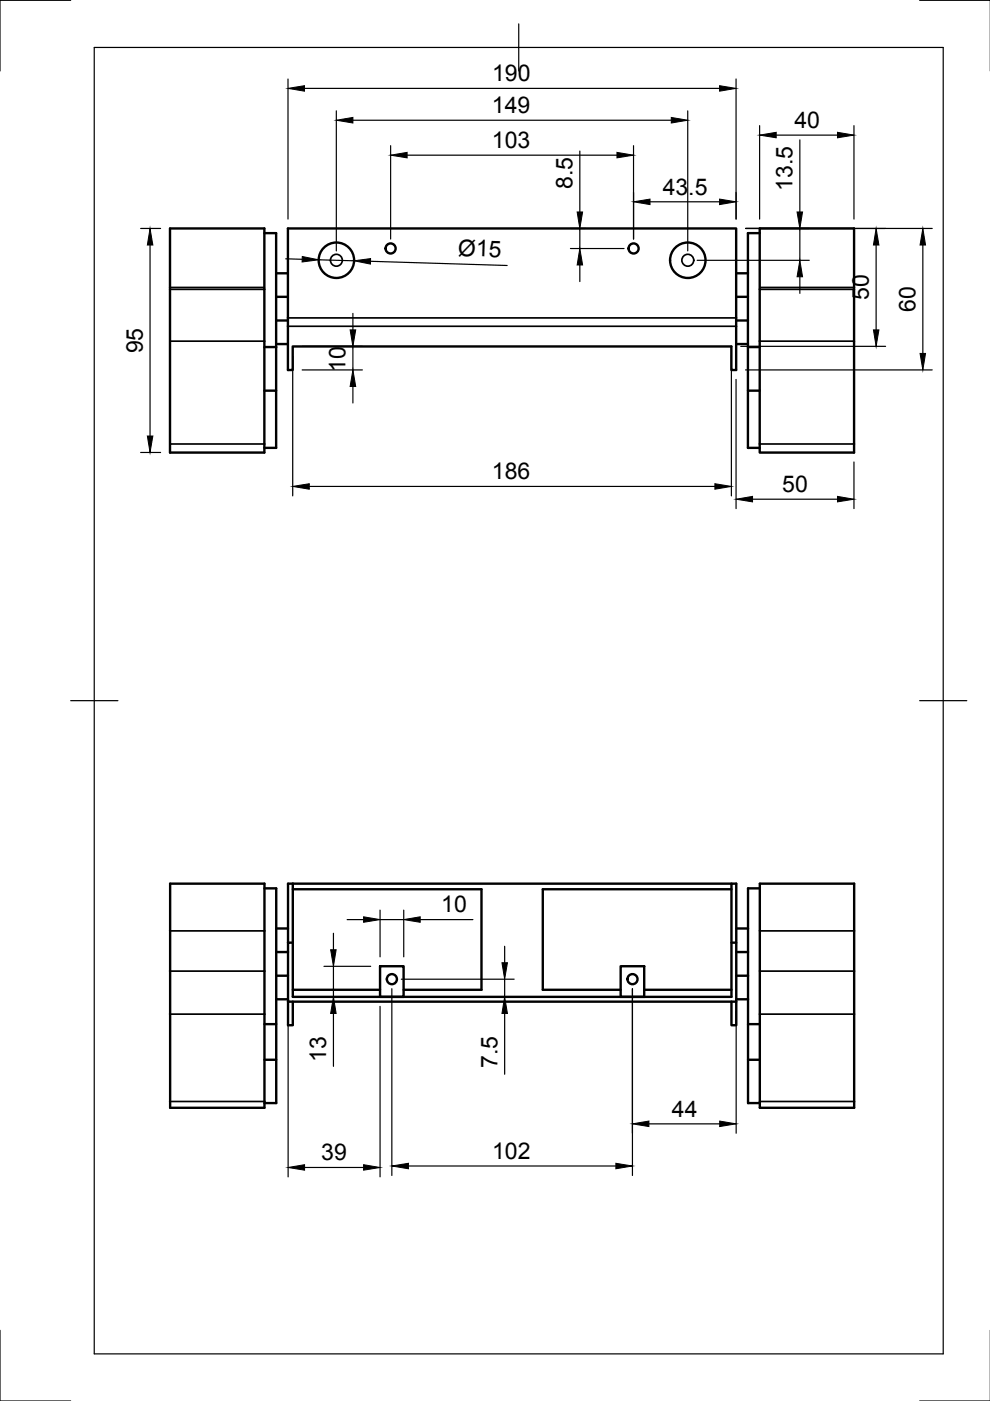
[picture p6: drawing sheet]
<svg xmlns="http://www.w3.org/2000/svg" width="210mm" height="297mm" viewBox="0 0 210 297" stroke-linecap="round" stroke-linejoin="round" font-family="sans-serif">
<!-- layer: Visible -->
<g fill="none" stroke="#000" stroke-width=".51">
<path d="M36 48.4h20v47.6h-20zM56 49.4h2.5v24.2M58.5 57.9h2.5M61 48.4h95.1v30.1h-1v-5h-93v5h-1.1zM156.1 57.9h2.5M161.1 49.4h-2.5v45.6h2.5M161.1 48.4h20v47.6h-20zM56 73.6h2.5M58.5 73.6v21.4h-2.5M58.5 62.9h2.5M58.5 72.9h2.5M58.5 68h2.5"/>
<path d="M156.1 62.9h2.5M156.1 72.9h2.5M156.1 68h2.5M158.6 73.6h2.5M56 82.8h2.5M158.6 82.8h2.5M36.1 187.4h20v47.5h-20zM56.1 188.3h2.5v45.6h-2.5M58.6 196.9h2.5M62.1 188.5h40v21.4h-16.5M62.1 199.9h-1v12.5h95v-12.5M62.1 187.4v24h93v-24h1v12.5h-1"/>
<path d="M155.1 188.5h-40v21.4h16.5M155.1 187.4h-94v12.5M156.1 196.9h2.5M161.1 188.3h-2.5v45.6h2.5M161.1 187.4h20v47.5h-20zM56.1 217.1h2.5M58.6 201.9h2.5M58.6 206.9h2.5M58.6 211.9h2.5M61.1 212.4v5h1v-5M62.1 209.9h18.5M80.6 204.9h5v6.5h-5z"/>
<path d="M131.6 204.9h5v6.5h-5zM136.6 209.9h18.5M155.1 212.4v5h1v-5M156.1 201.9h2.5M156.1 206.9h2.5M156.1 211.9h2.5M158.6 217.1h2.5M56.1 224.7h2.5M158.6 224.7h2.5"/>
<circle cx="71.3" cy="55.2" r="3.8"/>
<circle cx="82.8" cy="52.7" r="1.07"/>
<circle cx="134.3" cy="52.7" r="1.07"/>
<circle cx="145.8" cy="55.2" r="3.8"/>
<circle cx="83.1" cy="207.6" r="1.07"/>
<circle cx="134.1" cy="207.6" r="1.07"/>
</g>
<!-- layer: Visible Narrow -->
<g fill="none" stroke="#000" stroke-width=".36">
<path d="M36 60.9h20M36 61.3h20M36 72.3h20M61 67.4h95.1M61 69.2h95.1M161.1 60.9h20M161.1 61.3h20M161.1 72.3h20M36 94.1h20M161.1 94.1h20M36.1 197.4h20M161.1 197.4h20"/>
<path d="M36.1 205.9h20M36.1 215h20M161.1 205.9h20M161.1 215h20M36.1 233.5h20M161.1 233.5h20"/>
<circle cx="71.3" cy="55.2" r="1.26"/>
<circle cx="145.8" cy="55.2" r="1.26"/>
</g>
<!-- layer: Border -->
<path d="M15 .1h-15v15M20 10.1h180v276.9h-180zM110 5.1v10M195 .1h15M15 148.6h10M195 148.6h10M0 282.1v14.9h15M195 297h15" fill="none" stroke="#000" stroke-width=".25"/>
<!-- layer: Dimensions -->
<g fill="none" stroke="#000" stroke-width=".25">
<path d="M61.1 16.7v29.7M64.6 18.7h88M156.1 16.7v29.7M71.3 23.5v29.7M74.8 25.5h67.5M82.8 30.9v19.8M86.3 32.9h44.5M122.9 32v12.9M134.3 30.9v19.8M145.8 23.5v29.7M161.1 26.6v19.8M164.6 28.6h13"/>
<path d="M169.6 29.7v15.2M181.1 26.6v19.8M29.8 48.4h4.3M31.8 52v40.4M60.6 54.9l3.5 .1M67.6 55.1l7.5 .2M78.6 55.4l28.9 .9M120.9 48.4h3.2M120.9 52.7h11.4M122.9 48.4v4.3M122.9 56.2v3.5M137.8 42.8h14.8"/>
<path d="M147.8 55.2h23.8M158.1 48.4h39.6M169.6 48.4v6.8M169.6 58.7v3.5M185.8 52v17.9M195.7 52v22.9M62.1 75.4v29.7M64.1 78.4h12.7M64.1 73.4h12.7M74.8 66.4v3.5M74.8 73.4v5M155.1 75.4v29.7"/>
<path d="M157.1 73.4h30.7M158.1 78.4h39.6M29.8 95.9h4.3M74.8 81.9v3.5M156.1 80.4v27.4M181.1 97.9v9.9M65.6 103.1h86M159.6 105.8h18M70.7 197.9v3.5M73.6 195h3.5M80.6 193v9.9M80.6 195h5"/>
<path d="M85.6 193v9.9M89.1 195h11.2M61.1 214.4v35.1M68.7 204.9h9.9M68.7 211.4h9.9M70.7 204.9v6.5M70.7 214.9v11.2M80.6 213.4v36.1M83.1 209.6v39.6M85.1 207.6h23.9M105 211.4h.2M107 200.6v3.5"/>
<path d="M107 207.6v3.8M107 214.9v12.9M134.1 209.6v39.6M156.1 214.4v25.9M137.6 238.3h15M64.6 247.5h12.5M86.6 247.2h44"/>
</g>
<g fill="#000" stroke="#000" stroke-width=".21">
<path d="M61.1 18.7l3.5-.5v1.1zM152.6 18.2l3.5 .5-3.5 .6zM71.3 25.5l3.5-.6v1.2zM82.8 32.9l3.5-.6v1.2zM130.8 32.3l3.5 .6-3.5 .6zM142.3 24.9l3.5 .6-3.5 .6zM161.1 28.6l3.5-.5v1.1zM177.6 28.1l3.5 .5-3.5 .6zM31.8 48.4l.6 3.6h-1.2zM64.1 54.4l3.5 .7-3.5 .4zM75.1 55.3l3.5-.5-.1 1.2zM122.9 52.7l.6 3.5h-1.1z"/>
<path d="M122.4 44.9h1.1l-.6 3.5zM134.3 42.8l3.5-.6v1.2zM152.6 42.2l3.5 .6-3.5 .6zM169.6 55.2l.6 3.5h-1.2zM169 44.9h1.2l-.6 3.5zM185.8 48.4l.6 3.6h-1.2zM195.7 48.4l.5 3.6h-1.1zM74.2 69.9h1.2l-.6 3.5zM185.2 69.9h1.2l-.6 3.5zM195.1 74.9h1.1l-.5 3.5zM31.2 92.4h1.2l-.6 3.5zM74.8 78.4l.6 3.5h-1.2z"/>
<path d="M62.1 103.1l3.5-.5v1.1zM151.6 102.6l3.5 .5-3.5 .6zM156.1 105.8l3.5-.6v1.2zM177.6 105.2l3.5 .6-3.5 .6zM77.1 194.4l3.5 .6-3.5 .5zM85.6 195l3.5-.6v1.1zM70.1 201.4h1.2l-.6 3.5zM70.7 211.4l.6 3.5h-1.2zM106.4 204.1h1.2l-.6 3.5zM107 211.4l.6 3.5h-1.2zM134.1 238.3l3.5-.6v1.2zM152.6 237.7l3.5 .6-3.5 .6z"/>
<path d="M61.1 247.5l3.5-.6v1.2zM77.1 246.9l3.5 .6-3.5 .6zM83.1 247.2l3.5-.6v1.2zM130.6 246.6l3.5 .6-3.5 .6z"/>
</g>
<g font-size="4.9">
<text x="104.3" y="17.2">190</text>
<text x="104.3" y="23.9">149</text>
<text x="168.4" y="27.1">40</text>
<text x="104.3" y="31.4">103</text>
<text x="121.4" y="40.1" transform="rotate(-90 121.4 40.1)">8.5</text>
<text x="140.5" y="41.2">43.5</text>
<text x="168" y="40.5" transform="rotate(-90 168 40.5)">13.5</text>
<text x="97.1" y="54.2" transform="rotate(2 97.1 54.2)">Ø15</text>
<text x="184.2" y="63.6" transform="rotate(-90 184.2 63.6)">50</text>
<text x="194.1" y="66.1" transform="rotate(-90 194.1 66.1)">60</text>
<text x="30.3" y="74.9" transform="rotate(-90 30.3 74.9)">95</text>
<text x="73.3" y="78.8" transform="rotate(-90 73.3 78.8)">10</text>
<text x="104.3" y="101.6">186</text>
<text x="165.9" y="104.3">50</text>
<text x="93.6" y="193.4">10</text>
<text x="69.2" y="225.1" transform="rotate(-90 69.2 225.1)">13</text>
<text x="105.5" y="226.4" transform="rotate(-90 105.5 226.4)">7.5</text>
<text x="142.5" y="236.8">44</text>
<text x="68.1" y="246">39</text>
<text x="104.4" y="245.7">102</text>
</g>
</svg>
